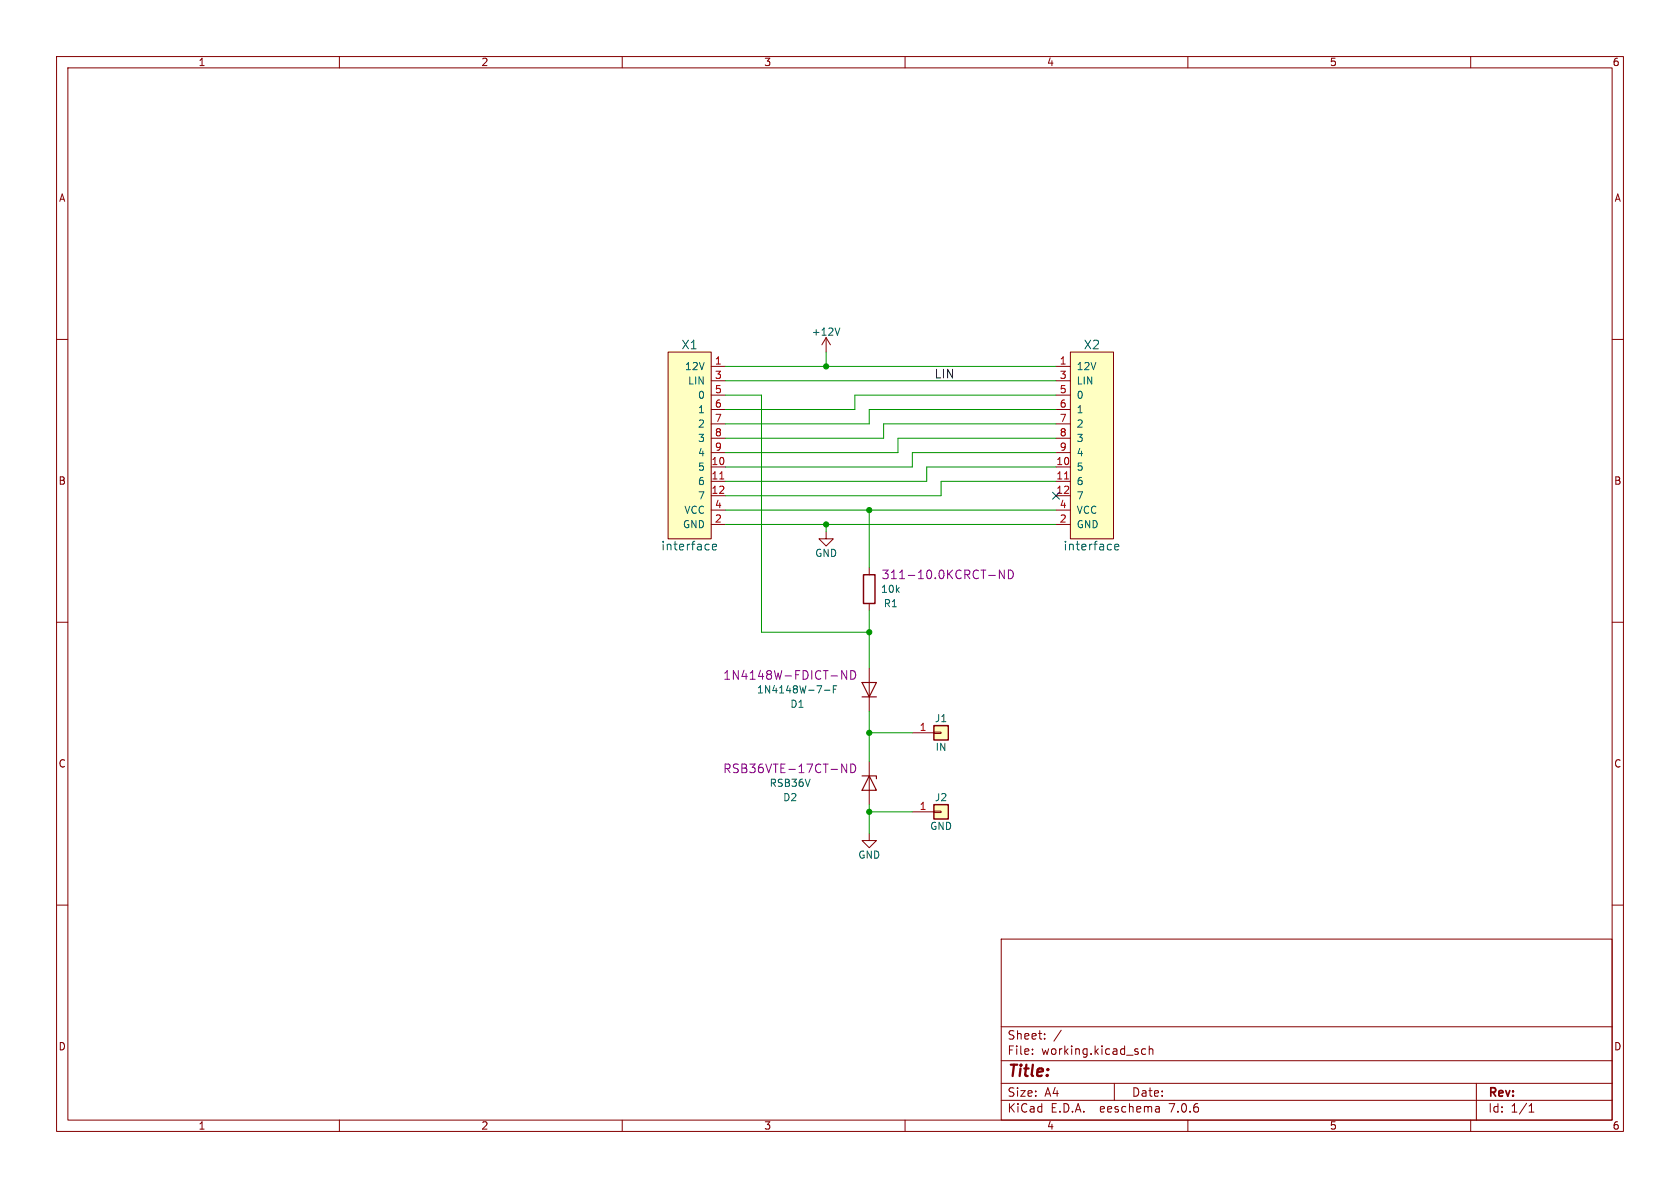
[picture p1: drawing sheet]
(kicad_sch (version 20230121) (generator eeschema)

 (paper "A4")

 (lib_symbols
  (symbol "input-pull-up-rescue:+12V" (power) (pin_names (offset 0)) (in_bom yes) (on_board yes)
   (property "Reference" "#PWR" (at 0 -3.81 0) (effects (font (size 1.27 1.27)) hide))
   (property "Value" "+12V" (at 0 3.556 0) (effects (font (size 1.27 1.27))))
   (property "Footprint" "" (at 0 0 0) (effects (font (size 1.27 1.27)) hide))
   (property "Datasheet" "" (at 0 0 0) (effects (font (size 1.27 1.27)) hide))
   (symbol "+12V_0_1"
    (polyline (pts (xy -0.762 1.27) (xy 0 2.54)) (stroke (width 0) (type solid)) (fill (type none)))
    (polyline (pts (xy 0 0) (xy 0 2.54)) (stroke (width 0) (type solid)) (fill (type none)))
    (polyline (pts (xy 0 2.54) (xy 0.762 1.27)) (stroke (width 0) (type solid)) (fill (type none))))
   (symbol "+12V_1_1"
    (pin power_in line (at 0 0 90) (length 0) hide (name "+12V" (effects (font (size 1.27 1.27)))) (number "1" (effects (font (size 1.27 1.27)))))))
  (symbol "input-pull-up-rescue:Conn_01x01" (pin_names (offset 1.016) hide) (in_bom yes) (on_board yes)
   (property "Reference" "J" (at 0 2.54 0) (effects (font (size 1.27 1.27))))
   (property "Value" "Conn_01x01" (at 0 -2.54 0) (effects (font (size 1.27 1.27))))
   (property "Footprint" "" (at 0 0 0) (effects (font (size 1.27 1.27)) hide))
   (property "Datasheet" "" (at 0 0 0) (effects (font (size 1.27 1.27)) hide))
   (symbol "Conn_01x01_1_1"
    (rectangle (start -1.27 0.127) (end 0 -0.127) (stroke (width 0.1524) (type solid)) (fill (type none)))
    (rectangle (start -1.27 1.27) (end 1.27 -1.27) (stroke (width 0.254) (type solid)) (fill (type background)))
    (pin passive line (at -5.08 0 0) (length 3.81) (name "Pin_1" (effects (font (size 1.27 1.27)))) (number "1" (effects (font (size 1.27 1.27)))))))
  (symbol "input-pull-up-rescue:D" (pin_numbers hide) (pin_names (offset 1.016) hide) (in_bom yes) (on_board yes)
   (property "Reference" "D" (at 0 2.54 0) (effects (font (size 1.27 1.27))))
   (property "Value" "D" (at 0 -2.54 0) (effects (font (size 1.27 1.27))))
   (property "Footprint" "" (at 0 0 0) (effects (font (size 1.27 1.27)) hide))
   (property "Datasheet" "" (at 0 0 0) (effects (font (size 1.27 1.27)) hide))
   (symbol "D_0_1"
    (polyline (pts (xy -1.27 1.27) (xy -1.27 -1.27)) (stroke (width 0.2032) (type solid)) (fill (type none)))
    (polyline (pts (xy 1.27 0) (xy -1.27 0)) (stroke (width 0) (type solid)) (fill (type none)))
    (polyline (pts (xy 1.27 1.27) (xy 1.27 -1.27) (xy -1.27 0) (xy 1.27 1.27)) (stroke (width 0.2032) (type solid)) (fill (type none))))
   (symbol "D_1_1"
    (pin passive line (at -3.81 0 0) (length 2.54) (name "K" (effects (font (size 1.27 1.27)))) (number "1" (effects (font (size 1.27 1.27)))))
    (pin passive line (at 3.81 0 180) (length 2.54) (name "A" (effects (font (size 1.27 1.27)))) (number "2" (effects (font (size 1.27 1.27)))))))
  (symbol "input-pull-up-rescue:D_Zener" (pin_numbers hide) (pin_names (offset 1.016) hide) (in_bom yes) (on_board yes)
   (property "Reference" "D" (at 0 2.54 0) (effects (font (size 1.27 1.27))))
   (property "Value" "D_Zener" (at 0 -2.54 0) (effects (font (size 1.27 1.27))))
   (property "Footprint" "" (at 0 0 0) (effects (font (size 1.27 1.27)) hide))
   (property "Datasheet" "" (at 0 0 0) (effects (font (size 1.27 1.27)) hide))
   (symbol "D_Zener_0_1"
    (polyline (pts (xy 1.27 0) (xy -1.27 0)) (stroke (width 0) (type solid)) (fill (type none)))
    (polyline (pts (xy -1.27 -1.27) (xy -1.27 1.27) (xy -0.762 1.27)) (stroke (width 0.2032) (type solid)) (fill (type none)))
    (polyline (pts (xy 1.27 -1.27) (xy 1.27 1.27) (xy -1.27 0) (xy 1.27 -1.27)) (stroke (width 0.2032) (type solid)) (fill (type none))))
   (symbol "D_Zener_1_1"
    (pin passive line (at -3.81 0 0) (length 2.54) (name "K" (effects (font (size 1.27 1.27)))) (number "1" (effects (font (size 1.27 1.27)))))
    (pin passive line (at 3.81 0 180) (length 2.54) (name "A" (effects (font (size 1.27 1.27)))) (number "2" (effects (font (size 1.27 1.27)))))))
  (symbol "input-pull-up-rescue:GND" (power) (pin_names (offset 0)) (in_bom yes) (on_board yes)
   (property "Reference" "#PWR" (at 0 -6.35 0) (effects (font (size 1.27 1.27)) hide))
   (property "Value" "GND" (at 0 -3.81 0) (effects (font (size 1.27 1.27))))
   (property "Footprint" "" (at 0 0 0) (effects (font (size 1.27 1.27)) hide))
   (property "Datasheet" "" (at 0 0 0) (effects (font (size 1.27 1.27)) hide))
   (symbol "GND_0_1"
    (polyline (pts (xy 0 0) (xy 0 -1.27) (xy 1.27 -1.27) (xy 0 -2.54) (xy -1.27 -1.27) (xy 0 -1.27)) (stroke (width 0) (type solid)) (fill (type none))))
   (symbol "GND_1_1"
    (pin power_in line (at 0 0 270) (length 0) hide (name "GND" (effects (font (size 1.27 1.27)))) (number "1" (effects (font (size 1.27 1.27)))))))
  (symbol "input-pull-up-rescue:R" (pin_numbers hide) (pin_names (offset 0)) (in_bom yes) (on_board yes)
   (property "Reference" "R" (at 2.032 0 90) (effects (font (size 1.27 1.27))))
   (property "Value" "R" (at 0 0 90) (effects (font (size 1.27 1.27))))
   (property "Footprint" "" (at -1.778 0 90) (effects (font (size 1.27 1.27)) hide))
   (property "Datasheet" "" (at 0 0 0) (effects (font (size 1.27 1.27)) hide))
   (symbol "R_0_1"
    (rectangle (start -1.016 -2.54) (end 1.016 2.54) (stroke (width 0.254) (type solid)) (fill (type none))))
   (symbol "R_1_1"
    (pin passive line (at 0 3.81 270) (length 1.27) (name "~" (effects (font (size 1.27 1.27)))) (number "1" (effects (font (size 1.27 1.27)))))
    (pin passive line (at 0 -3.81 90) (length 1.27) (name "~" (effects (font (size 1.27 1.27)))) (number "2" (effects (font (size 1.27 1.27)))))))
  (symbol "interface:interface" (pin_names (offset 1.016)) (in_bom yes) (on_board yes)
   (property "Reference" "X" (at 0 17.78 0) (effects (font (size 1.524 1.524))))
   (property "Value" "interface" (at 0 -17.78 0) (effects (font (size 1.524 1.524))))
   (property "Footprint" "" (at 6.35 17.78 0) (effects (font (size 1.524 1.524)) hide))
   (property "Datasheet" "" (at 6.35 17.78 0) (effects (font (size 1.524 1.524)) hide))
   (symbol "interface_0_1"
    (rectangle (start 3.81 16.51) (end -3.81 -16.51) (stroke (width 0) (type solid)) (fill (type background))))
   (symbol "interface_1_1"
    (pin bidirectional line (at 6.35 13.97 180) (length 2.54) (name "12V" (effects (font (size 1.27 1.27)))) (number "1" (effects (font (size 1.27 1.27)))))
    (pin bidirectional line (at 6.35 -3.81 180) (length 2.54) (name "5" (effects (font (size 1.27 1.27)))) (number "10" (effects (font (size 1.27 1.27)))))
    (pin bidirectional line (at 6.35 -6.35 180) (length 2.54) (name "6" (effects (font (size 1.27 1.27)))) (number "11" (effects (font (size 1.27 1.27)))))
    (pin bidirectional line (at 6.35 -8.89 180) (length 2.54) (name "7" (effects (font (size 1.27 1.27)))) (number "12" (effects (font (size 1.27 1.27)))))
    (pin bidirectional line (at 6.35 -13.97 180) (length 2.54) (name "GND" (effects (font (size 1.27 1.27)))) (number "2" (effects (font (size 1.27 1.27)))))
    (pin bidirectional line (at 6.35 11.43 180) (length 2.54) (name "LIN" (effects (font (size 1.27 1.27)))) (number "3" (effects (font (size 1.27 1.27)))))
    (pin input line (at 6.35 -11.43 180) (length 2.54) (name "VCC" (effects (font (size 1.27 1.27)))) (number "4" (effects (font (size 1.27 1.27)))))
    (pin bidirectional line (at 6.35 8.89 180) (length 2.54) (name "0" (effects (font (size 1.27 1.27)))) (number "5" (effects (font (size 1.27 1.27)))))
    (pin bidirectional line (at 6.35 6.35 180) (length 2.54) (name "1" (effects (font (size 1.27 1.27)))) (number "6" (effects (font (size 1.27 1.27)))))
    (pin bidirectional line (at 6.35 3.81 180) (length 2.54) (name "2" (effects (font (size 1.27 1.27)))) (number "7" (effects (font (size 1.27 1.27)))))
    (pin bidirectional line (at 6.35 1.27 180) (length 2.54) (name "3" (effects (font (size 1.27 1.27)))) (number "8" (effects (font (size 1.27 1.27)))))
    (pin bidirectional line (at 6.35 -1.27 180) (length 2.54) (name "4" (effects (font (size 1.27 1.27)))) (number "9" (effects (font (size 1.27 1.27))))))))

 (junction (at 153.67 111.76) (diameter 0) (color 0 0 0 0))
 (junction (at 146.05 92.71) (diameter 0) (color 0 0 0 0))
 (junction (at 146.05 64.77) (diameter 0) (color 0 0 0 0))
 (junction (at 153.67 90.17) (diameter 0) (color 0 0 0 0))
 (junction (at 153.67 129.54) (diameter 0) (color 0 0 0 0))
 (junction (at 153.67 143.51) (diameter 0) (color 0 0 0 0))

 (no_connect (at 186.69 87.63))

 (wire (pts (xy 128.27 64.77) (xy 146.05 64.77)) (stroke (width 0) (type default)))
 (wire (pts (xy 128.27 92.71) (xy 146.05 92.71)) (stroke (width 0) (type default)))
 (wire (pts (xy 128.27 77.47) (xy 156.21 77.47)) (stroke (width 0) (type default)))
 (wire (pts (xy 134.62 69.85) (xy 134.62 111.76)) (stroke (width 0) (type default)))
 (wire (pts (xy 153.67 107.95) (xy 153.67 111.76)) (stroke (width 0) (type default)))
 (wire (pts (xy 153.67 129.54) (xy 161.29 129.54)) (stroke (width 0) (type default)))
 (wire (pts (xy 153.67 111.76) (xy 153.67 118.11)) (stroke (width 0) (type default)))
 (wire (pts (xy 161.29 82.55) (xy 161.29 80.01)) (stroke (width 0) (type default)))
 (wire (pts (xy 134.62 111.76) (xy 153.67 111.76)) (stroke (width 0) (type default)))
 (wire (pts (xy 128.27 82.55) (xy 161.29 82.55)) (stroke (width 0) (type default)))
 (wire (pts (xy 128.27 72.39) (xy 151.13 72.39)) (stroke (width 0) (type default)))
 (wire (pts (xy 153.67 90.17) (xy 186.69 90.17)) (stroke (width 0) (type default)))
 (wire (pts (xy 153.67 72.39) (xy 153.67 74.93)) (stroke (width 0) (type default)))
 (wire (pts (xy 153.67 143.51) (xy 153.67 147.32)) (stroke (width 0) (type default)))
 (wire (pts (xy 156.21 77.47) (xy 156.21 74.93)) (stroke (width 0) (type default)))
 (wire (pts (xy 153.67 100.33) (xy 153.67 90.17)) (stroke (width 0) (type default)))
 (wire (pts (xy 153.67 74.93) (xy 128.27 74.93)) (stroke (width 0) (type default)))
 (wire (pts (xy 128.27 90.17) (xy 153.67 90.17)) (stroke (width 0) (type default)))
 (wire (pts (xy 186.69 72.39) (xy 153.67 72.39)) (stroke (width 0) (type default)))
 (wire (pts (xy 151.13 72.39) (xy 151.13 69.85)) (stroke (width 0) (type default)))
 (wire (pts (xy 163.83 85.09) (xy 128.27 85.09)) (stroke (width 0) (type default)))
 (wire (pts (xy 153.67 129.54) (xy 153.67 134.62)) (stroke (width 0) (type default)))
 (wire (pts (xy 146.05 64.77) (xy 186.69 64.77)) (stroke (width 0) (type default)))
 (wire (pts (xy 186.69 82.55) (xy 163.83 82.55)) (stroke (width 0) (type default)))
 (wire (pts (xy 161.29 143.51) (xy 153.67 143.51)) (stroke (width 0) (type default)))
 (wire (pts (xy 146.05 92.71) (xy 186.69 92.71)) (stroke (width 0) (type default)))
 (wire (pts (xy 161.29 80.01) (xy 186.69 80.01)) (stroke (width 0) (type default)))
 (wire (pts (xy 128.27 87.63) (xy 166.37 87.63)) (stroke (width 0) (type default)))
 (wire (pts (xy 163.83 82.55) (xy 163.83 85.09)) (stroke (width 0) (type default)))
 (wire (pts (xy 166.37 85.09) (xy 186.69 85.09)) (stroke (width 0) (type default)))
 (wire (pts (xy 146.05 62.23) (xy 146.05 64.77)) (stroke (width 0) (type default)))
 (wire (pts (xy 151.13 69.85) (xy 186.69 69.85)) (stroke (width 0) (type default)))
 (wire (pts (xy 153.67 142.24) (xy 153.67 143.51)) (stroke (width 0) (type default)))
 (wire (pts (xy 166.37 87.63) (xy 166.37 85.09)) (stroke (width 0) (type default)))
 (wire (pts (xy 158.75 77.47) (xy 158.75 80.01)) (stroke (width 0) (type default)))
 (wire (pts (xy 153.67 125.73) (xy 153.67 129.54)) (stroke (width 0) (type default)))
 (wire (pts (xy 128.27 69.85) (xy 134.62 69.85)) (stroke (width 0) (type default)))
 (wire (pts (xy 128.27 67.31) (xy 186.69 67.31)) (stroke (width 0) (type default)))
 (wire (pts (xy 156.21 74.93) (xy 186.69 74.93)) (stroke (width 0) (type default)))
 (wire (pts (xy 158.75 80.01) (xy 128.27 80.01)) (stroke (width 0) (type default)))
 (wire (pts (xy 186.69 77.47) (xy 158.75 77.47)) (stroke (width 0) (type default)))
 (wire (pts (xy 146.05 93.98) (xy 146.05 92.71)) (stroke (width 0) (type default)))

 (label "LIN" (at 165.1 67.31 0) (effects (font (size 1.524 1.524)) (justify left bottom)))

 (symbol (lib_id "interface:interface") (at 121.92 78.74 0) (unit 1) (in_bom yes) (on_board yes) (dnp no)
  (property "Reference" "X1" (at 121.92 60.96 0) (effects (font (size 1.524 1.524))))
  (property "Value" "interface" (at 121.92 96.52 0) (effects (font (size 1.524 1.524))))
  (property "Footprint" "interface:interface" (at 128.27 60.96 0) (effects (font (size 1.524 1.524)) hide))
  (property "Datasheet" "" (at 128.27 60.96 0) (effects (font (size 1.524 1.524)) hide)) (pin "1") (pin "10") (pin "11") (pin "12") (pin "2") (pin "3") (pin "4") (pin "5") (pin "6") (pin "7") (pin "8") (pin "9"))

 (symbol (lib_id "interface:interface") (at 193.04 78.74 0) (mirror y) (unit 1) (in_bom yes) (on_board yes) (dnp no)
  (property "Reference" "X2" (at 193.04 60.96 0) (effects (font (size 1.524 1.524))))
  (property "Value" "interface" (at 193.04 96.52 0) (effects (font (size 1.524 1.524))))
  (property "Footprint" "interface:interface" (at 186.69 60.96 0) (effects (font (size 1.524 1.524)) hide))
  (property "Datasheet" "" (at 186.69 60.96 0) (effects (font (size 1.524 1.524)) hide)) (pin "1") (pin "10") (pin "11") (pin "12") (pin "2") (pin "3") (pin "4") (pin "5") (pin "6") (pin "7") (pin "8") (pin "9"))

 (symbol (lib_id "input-pull-up-rescue:D_Zener") (at 153.67 138.43 270) (unit 1) (in_bom yes) (on_board yes) (dnp no)
  (property "Reference" "D2" (at 139.7 140.97 90) (effects (font (size 1.27 1.27))))
  (property "Value" "RSB36V" (at 139.7 138.43 90) (effects (font (size 1.27 1.27))))
  (property "Footprint" "Diodes_SMD:D_SOD-323" (at 153.67 138.43 0) (effects (font (size 1.27 1.27)) hide))
  (property "Datasheet" "http://rohmfs.rohm.com/en/products/databook/datasheet/discrete/diode/zener/rsb36v.pdf" (at 153.67 138.43 0) (effects (font (size 1.27 1.27)) hide))
  (property "DIGIKEY" "RSB36VTE-17CT-ND" (at 139.7 135.89 90) (effects (font (size 1.524 1.524)))) (pin "1") (pin "2"))

 (symbol (lib_id "input-pull-up-rescue:D") (at 153.67 121.92 90) (unit 1) (in_bom yes) (on_board yes) (dnp no)
  (property "Reference" "D1" (at 140.97 124.46 90) (effects (font (size 1.27 1.27))))
  (property "Value" "1N4148W-7-F" (at 140.97 121.92 90) (effects (font (size 1.27 1.27))))
  (property "Footprint" "Diodes_SMD:D_SOD-123" (at 153.67 121.92 0) (effects (font (size 1.27 1.27)) hide))
  (property "Datasheet" "http://www.diodes.com/_files/datasheets/ds30086.pdf" (at 153.67 121.92 0) (effects (font (size 1.27 1.27)) hide))
  (property "DIGIKEY" "1N4148W-FDICT-ND" (at 139.7 119.38 90) (effects (font (size 1.524 1.524)))) (pin "1") (pin "2"))

 (symbol (lib_id "input-pull-up-rescue:GND") (at 153.67 147.32 0) (unit 1) (in_bom yes) (on_board yes) (dnp no)
  (property "Reference" "#PWR01" (at 153.67 153.67 0) (effects (font (size 1.27 1.27)) hide))
  (property "Value" "GND" (at 153.67 151.13 0) (effects (font (size 1.27 1.27))))
  (property "Footprint" "" (at 153.67 147.32 0) (effects (font (size 1.27 1.27)) hide))
  (property "Datasheet" "" (at 153.67 147.32 0) (effects (font (size 1.27 1.27)) hide)) (pin "1"))

 (symbol (lib_id "input-pull-up-rescue:R") (at 153.67 104.14 180) (unit 1) (in_bom yes) (on_board yes) (dnp no)
  (property "Reference" "R1" (at 157.48 106.68 0) (effects (font (size 1.27 1.27))))
  (property "Value" "10k" (at 157.48 104.14 0) (effects (font (size 1.27 1.27))))
  (property "Footprint" "Resistors_SMD:R_0805" (at 155.448 104.14 90) (effects (font (size 1.27 1.27)) hide))
  (property "Datasheet" "" (at 153.67 104.14 0) (effects (font (size 1.27 1.27)) hide))
  (property "DIGIKEY" "311-10.0KCRCT-ND" (at 167.64 101.6 0) (effects (font (size 1.524 1.524)))) (pin "1") (pin "2"))

 (symbol (lib_id "input-pull-up-rescue:+12V") (at 146.05 62.23 0) (unit 1) (in_bom yes) (on_board yes) (dnp no)
  (property "Reference" "#PWR02" (at 146.05 66.04 0) (effects (font (size 1.27 1.27)) hide))
  (property "Value" "+12V" (at 146.05 58.674 0) (effects (font (size 1.27 1.27))))
  (property "Footprint" "" (at 146.05 62.23 0) (effects (font (size 1.27 1.27)) hide))
  (property "Datasheet" "" (at 146.05 62.23 0) (effects (font (size 1.27 1.27)) hide)) (pin "1"))

 (symbol (lib_id "input-pull-up-rescue:GND") (at 146.05 93.98 0) (unit 1) (in_bom yes) (on_board yes) (dnp no)
  (property "Reference" "#PWR03" (at 146.05 100.33 0) (effects (font (size 1.27 1.27)) hide))
  (property "Value" "GND" (at 146.05 97.79 0) (effects (font (size 1.27 1.27))))
  (property "Footprint" "" (at 146.05 93.98 0) (effects (font (size 1.27 1.27)) hide))
  (property "Datasheet" "" (at 146.05 93.98 0) (effects (font (size 1.27 1.27)) hide)) (pin "1"))

 (symbol (lib_id "input-pull-up-rescue:Conn_01x01") (at 166.37 129.54 0) (unit 1) (in_bom yes) (on_board yes) (dnp no)
  (property "Reference" "J1" (at 166.37 127 0) (effects (font (size 1.27 1.27))))
  (property "Value" "IN" (at 166.37 132.08 0) (effects (font (size 1.27 1.27))))
  (property "Footprint" "connectors:SolderWirePad_single_SMD_15x40mil" (at 166.37 129.54 0) (effects (font (size 1.27 1.27)) hide))
  (property "Datasheet" "" (at 166.37 129.54 0) (effects (font (size 1.27 1.27)) hide)) (pin "1"))

 (symbol (lib_id "input-pull-up-rescue:Conn_01x01") (at 166.37 143.51 0) (unit 1) (in_bom yes) (on_board yes) (dnp no)
  (property "Reference" "J2" (at 166.37 140.97 0) (effects (font (size 1.27 1.27))))
  (property "Value" "GND" (at 166.37 146.05 0) (effects (font (size 1.27 1.27))))
  (property "Footprint" "connectors:SolderWirePad_single_SMD_15x40mil" (at 166.37 143.51 0) (effects (font (size 1.27 1.27)) hide))
  (property "Datasheet" "" (at 166.37 143.51 0) (effects (font (size 1.27 1.27)) hide)) (pin "1"))

 (sheet_instances (path "" (page "1"))))
